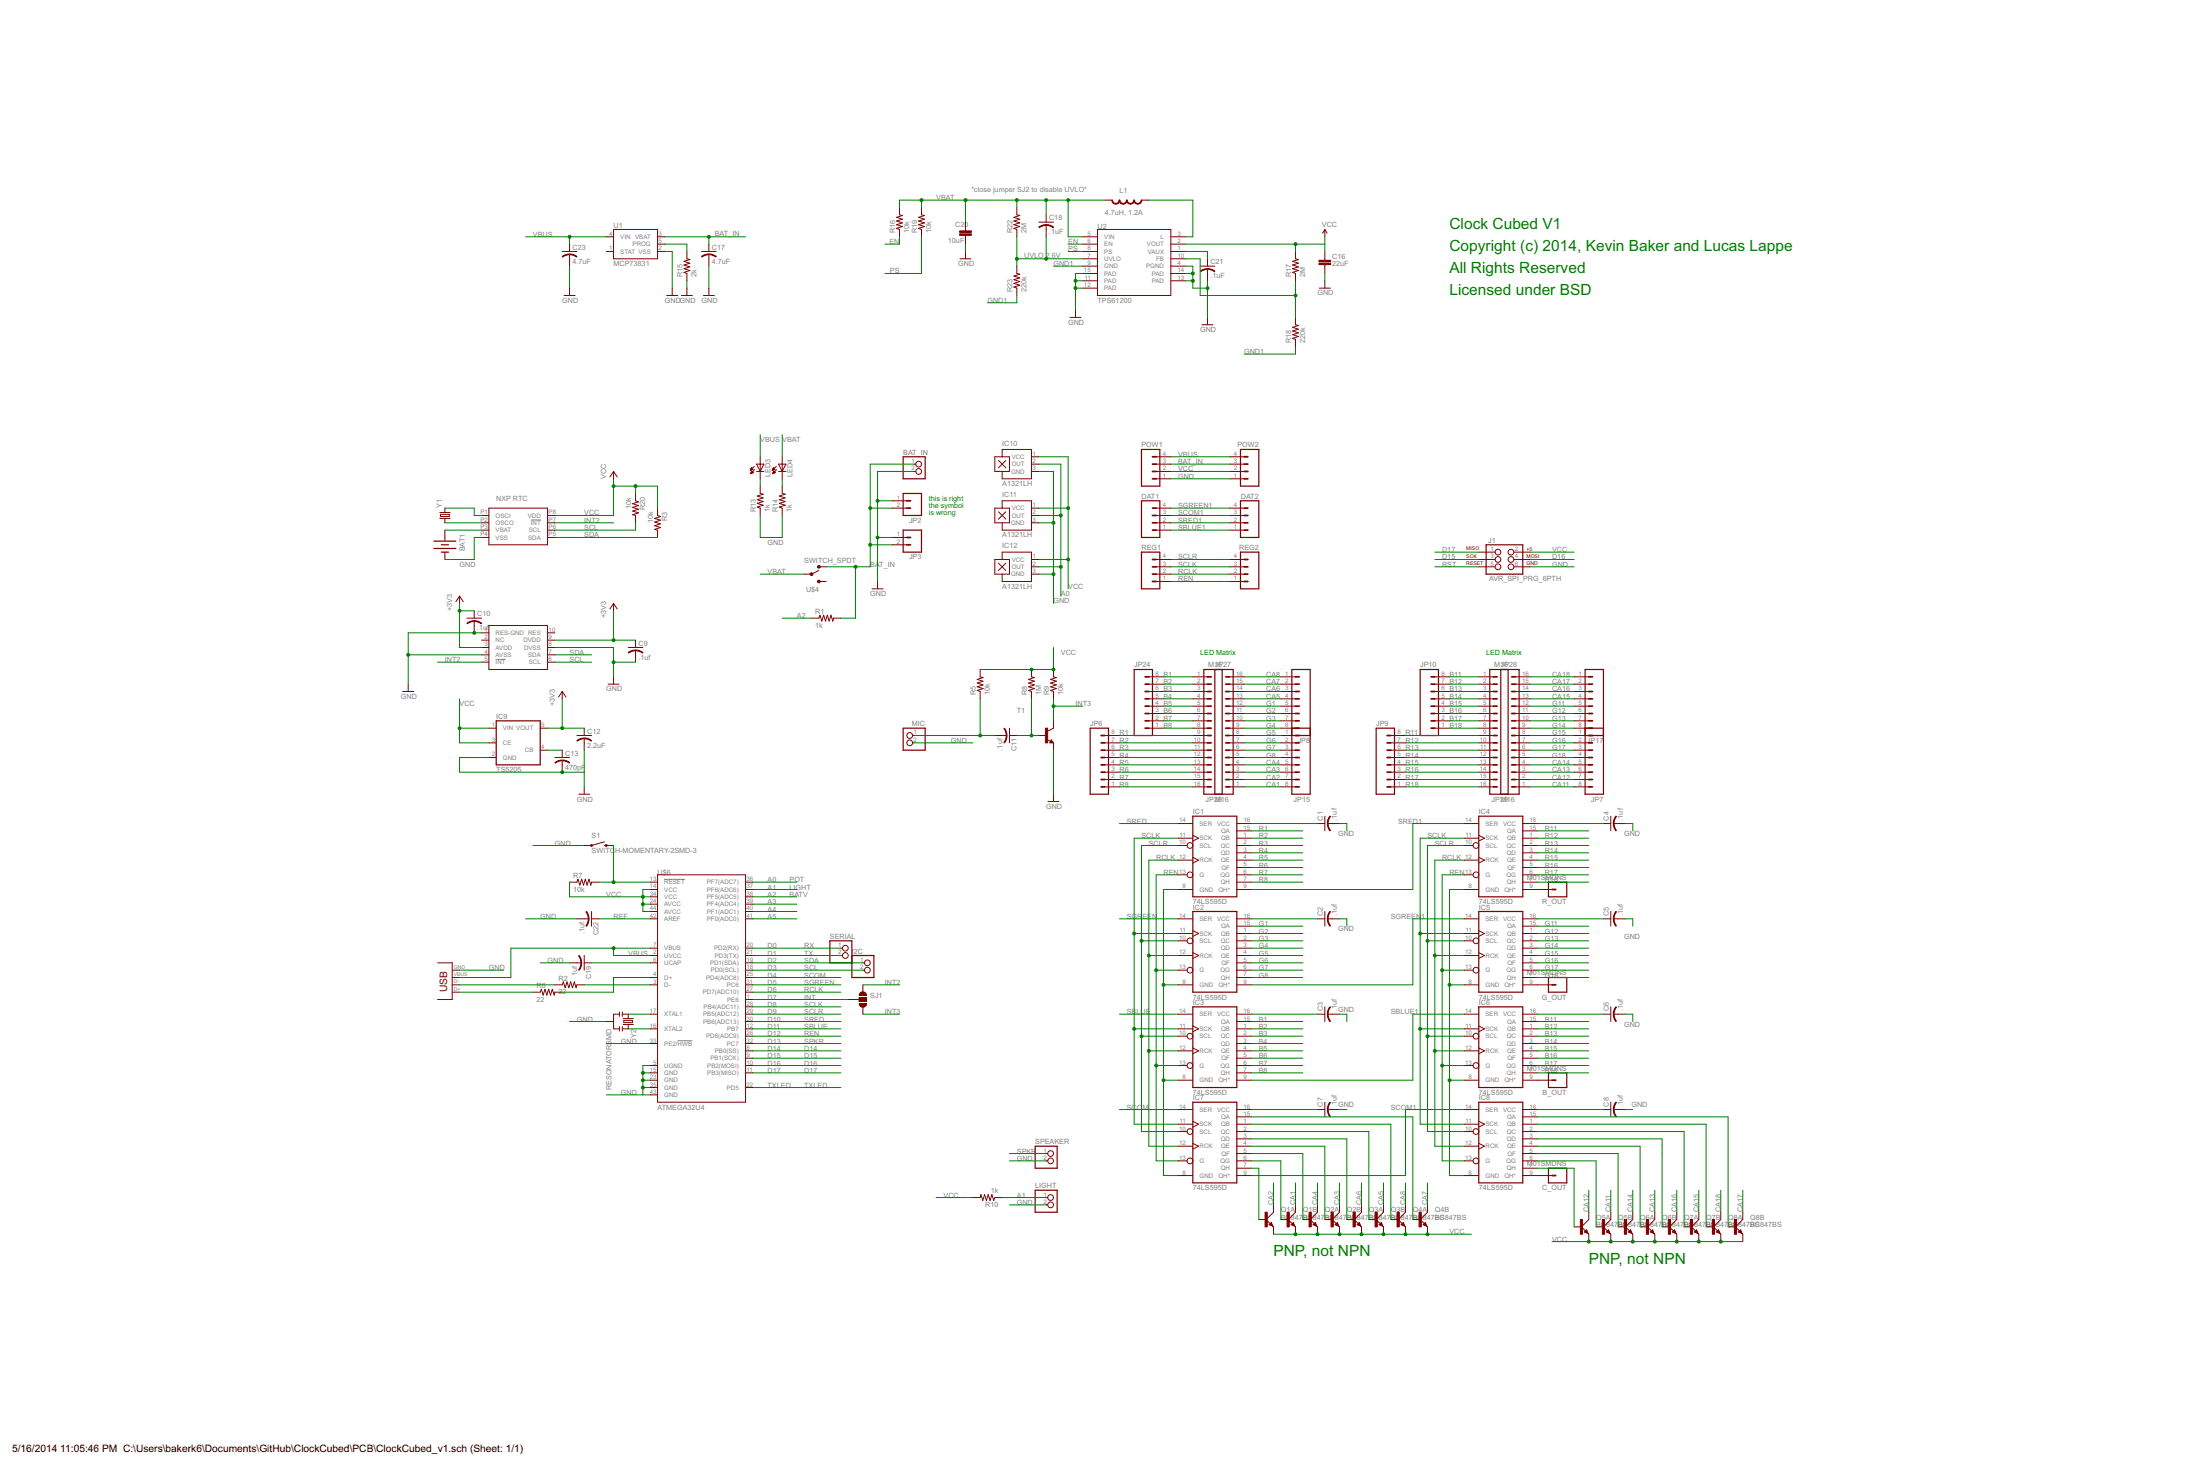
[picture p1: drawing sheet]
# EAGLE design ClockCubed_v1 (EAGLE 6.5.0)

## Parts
B_OUT  M01SMDNS  [1X01NS]
BAT1  BATTERY12MM  [BATTCON_12MM]
BAT_IN  PINHD-1X2  [1X02]
C1  .1uf  C-USC0603  [C0603]
C2  .1uf  C-USC0603  [C0603]
C3  .1uf  C-USC0603  [C0603]
C4  .1uf  C-USC0603  [C0603]
C5  .1uf  C-USC0603  [C0603]
C6  .1uf  C-USC0603  [C0603]
C7  .1uf  C-USC0603  [C0603]
C8  .1uf  C-USC0603  [C0603]
C9  .1uf  C-USC0603  [C0603]
C10  .1uf  C-USC0603  [C0603]
C11  .1uf  C-USC0603  [C0603]
C12  2.2uF  C-USC0603  [C0603]
C13  470pF  C-USC0603  [C0603]
C16  22uF  CAP0805  [0805]
C17  4.7uF  C-USC0603  [C0603]
C18  .1uF  C-USC0603  [C0603]
C19  1uf  C-USC0603  [C0603]
C20  10uF  CAP1206  [1206]
C21  .1uF  C-USC0603  [C0603]
C22  .1uf  C-USC0603  [C0603]
C23  4.7uF  C-USC0603  [C0603]
C_OUT  M01SMDNS  [1X01NS]
DAT1  M04PTH  [1X04]
DAT2  M04PTH  [1X04]
G_OUT  M01SMDNS  [1X01NS]
I2C  PINHD-1X2  [1X02]
IC1  74LS595D  [SO16]
IC2  74LS595D  [SO16]
IC3  74LS595D  [SO16]
IC4  74LS595D  [SO16]
IC5  74LS595D  [SO16]
IC6  74LS595D  [SO16]
IC7  74LS595D  [SO16]
IC8  74LS595D  [SO16]
IC9  TS5205  [SOT25]
IC10  A1321LH  [SOT23-W]
IC11  A1321LH  [SOT23-W]
IC12  A1321LH  [SOT23-W]
J1  AVR_SPI_PRG_6PTH  [2X3]
JP2  M02JST-PTH-2  [JST-2-PTH]
JP3  M02JST-PTH-2  [JST-2-PTH]
JP6  M08SMD-COMBO  [1X08_SMD_COMBINED]
JP7  M08SMD-COMBO  [1X08_SMD_COMBINED]
JP8  M08SMD-COMBO  [1X08_SMD_COMBINED]
JP9  M08SMD-COMBO  [1X08_SMD_COMBINED]
JP10  M08SMD-COMBO  [1X08_SMD_COMBINED]
JP15  M08SMD-COMBO  [1X08_SMD_COMBINED]
JP17  M08SMD-COMBO  [1X08_SMD_COMBINED]
JP24  M08SMD-COMBO  [1X08_SMD_COMBINED]
JP26  M16  [1X16_NS]
JP27  M16  [1X16_NS]
JP28  M16  [1X16_NS]
JP29  M16  [1X16_NS]
L1  4.7uH, 1.2A  INDUCTOR.  [CDRH2D09]
LED3  LEDCHIPLED_0805  [CHIPLED_0805]
LED4  LEDCHIPLED_0805  [CHIPLED_0805]
LIGHT  PINHD-1X2  [1X02]
MIC  PINHD-1X2  [1X02]
POW1  M04PTH  [1X04]
POW2  M04PTH  [1X04]
Q1  BC847BS  [SOT363_PHILIPS]
Q2  BC847BS  [SOT363_PHILIPS]
Q3  BC847BS  [SOT363_PHILIPS]
Q4  BC847BS  [SOT363_PHILIPS]
Q5  BC847BS  [SOT363_PHILIPS]
Q6  BC847BS  [SOT363_PHILIPS]
Q7  BC847BS  [SOT363_PHILIPS]
Q8  BC847BS  [SOT363_PHILIPS]
R1  1k  RESISTOR0603-RES  [0603-RES]
R2  22  RESISTOR0603-RES  [0603-RES]
R3  10k  RESISTOR0603-RES  [0603-RES]
R5  10k  RESISTOR0603-RES  [0603-RES]
R6  22  RESISTOR0603-RES  [0603-RES]
R7  10k  RESISTOR0603-RES  [0603-RES]
R8  1M  RESISTOR0603-RES  [0603-RES]
R9  10k  RESISTOR0603-RES  [0603-RES]
R10  1k  RESISTOR0603-RES  [0603-RES]
R13  1k  RESISTOR0603-RES  [0603-RES]
R14  1k  RESISTOR0603-RES  [0603-RES]
R15  2k  RESISTOR0603-RES  [0603-RES]
R16  10k  RESISTOR0603-RES  [0603-RES]
R17  2M  RESISTOR0603-RES  [0603-RES]
R18  220k  RESISTOR0603-RES  [0603-RES]
R19  10k  RESISTOR0603-RES  [0603-RES]
R20  10k  RESISTOR0603-RES  [0603-RES]
R22  2M  RESISTOR0603-RES  [0603-RES]
R23  220k  RESISTOR0603-RES  [0603-RES]
R_OUT  M01SMDNS  [1X01NS]
REG1  M04PTH  [1X04]
REG2  M04PTH  [1X04]
S1  SWITCH-MOMENTARY-2SMD-3  [TACTILE_SWITCH_SMD-3]
SERIAL  PINHD-1X2  [1X02]
SJ1  SOLDERJUMPER_2WAYS  [SJ_3]
SPEAKER  PINHD-1X2  [1X02]
T1  -NPN-SOT23-EBC  [SOT23-EBC]
U1  MCP73831  [SOT23-5]
U2  TPS61200  [QFN-10_PAD]
U$1  USB_MICROB  [USB-MICROB]
U$2  MMA7660FC  [DFN-10]
U$3  NXP-RTC  [HVSON8]
U$4  SWITCH_SPDT  [KPS-1290]
U$6  ATMEGA32U4  [TQFP44]
Y1  CRYSTAL5X2  [CRYSTAL-SMD-5X2]
Y2  RESONATORSMD  [RESONATOR-SMD]

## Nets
+3V3: C9.1 C10.1 C12.1 IC9.5(VOUT) U$2.3(AVDD) U$2.9(DVDD)
A0: IC10.2(OUT) IC11.2(OUT) IC12.2(OUT) U$6.36(PF7(ADC7))
A1: LIGHT.1 R10.1 U$6.37(PF6(ADC6))
A2: R1.1 U$6.38(PF5(ADC5))
A3: U$6.39(PF4(ADC4))
A4: U$6.40(PF1(ADC1))
A5: U$6.41(PF0(ADC0))
B1: IC3.15(QA) JP24.8 JP26.1
B2: IC3.1(QB) JP24.7 JP26.2
B3: IC3.2(QC) JP24.6 JP26.3
B4: IC3.3(QD) JP24.5 JP26.4
B5: IC3.4(QE) JP24.4 JP26.5
B6: IC3.5(QF) JP24.3 JP26.6
B7: IC3.6(QG) JP24.2 JP26.7
B8: IC3.7(QH) JP24.1 JP26.8
B11: IC6.15(QA) JP10.8 JP29.1
B12: IC6.1(QB) JP10.7 JP29.2
B13: IC6.2(QC) JP10.6 JP29.3
B14: IC6.3(QD) JP10.5 JP29.4
B15: IC6.4(QE) JP10.4 JP29.5
B16: IC6.5(QF) JP10.3 JP29.6
B17: IC6.6(QG) JP10.2 JP29.7
B18: IC6.7(QH) JP10.1 JP29.8
BAT_IN: BAT_IN.1 C17.1 JP2.2 JP3.2 POW1.3 POW2.3 R1.2 U1.3(VBAT) U$4.O
CA1: JP15.8 JP27.1 Q1.3(B:C)
CA2: JP15.7 JP27.2 Q1.6(A:C)
CA3: JP15.6 JP27.3 Q2.3(B:C)
CA4: JP15.5 JP27.4 Q2.6(A:C)
CA5: JP8.4 JP27.13 Q3.3(B:C)
CA6: JP8.3 JP27.14 Q3.6(A:C)
CA7: JP8.2 JP27.15 Q4.3(B:C)
CA8: JP8.1 JP27.16 Q4.6(A:C)
CA11: JP7.8 JP28.1 Q5.3(B:C)
CA12: JP7.7 JP28.2 Q5.6(A:C)
CA13: JP7.6 JP28.3 Q6.3(B:C)
CA14: JP7.5 JP28.4 Q6.6(A:C)
CA15: JP17.4 JP28.13 Q7.3(B:C)
CA16: JP17.3 JP28.14 Q7.6(A:C)
CA17: JP17.2 JP28.15 Q8.3(B:C)
CA18: JP17.1 JP28.16 Q8.6(A:C)
D14: U$6.8(PB0(SS))
D15: J1.3 U$6.9(PB1(SCK))
D16: J1.4 U$6.10(PB2(MOSI))
D17: J1.1 U$6.11(PB3(MISO))
D+: R6.1 U$1.P3
D-: R2.1 U$1.P2
EN: R16.1 U2.6(EN)
FB: R17.1 R18.2 U2.10(FB)
G1: IC2.15(QA) JP8.5 JP27.12
G2: IC2.1(QB) JP8.6 JP27.11
G3: IC2.2(QC) JP8.7 JP27.10
G4: IC2.3(QD) JP8.8 JP27.9
G5: IC2.4(QE) JP15.1 JP27.8
G6: IC2.5(QF) JP15.2 JP27.7
G7: IC2.6(QG) JP15.3 JP27.6
G8: IC2.7(QH) JP15.4 JP27.5
G11: IC5.15(QA) JP17.5 JP28.12
G12: IC5.1(QB) JP17.6 JP28.11
G13: IC5.2(QC) JP17.7 JP28.10
G14: IC5.3(QD) JP17.8 JP28.9
G15: IC5.4(QE) JP7.1 JP28.8
G16: IC5.5(QF) JP7.2 JP28.7
G17: IC5.6(QG) JP7.3 JP28.6
G18: IC5.7(QH) JP7.4 JP28.5
GND: BAT1.GND(-) BAT_IN.2 C1.2 C2.2 C3.2 C4.2 C5.2 C6.2 C7.2 C8.2 C9.2 C10.2 C12.2 C13.2 C16.2 C17.2 C19.2 C20.2 C21.2 C22.2 C23.2 IC1.8(GND) IC2.8(GND) IC3.8(GND) IC4.8(GND) IC5.8(GND) IC6.8(GND) IC7.8(GND) IC8.8(GND) IC9.2(GND) IC10.3(GND) IC11.3(GND) IC12.3(GND) J1.6 JP2.1 JP3.1 LIGHT.2 MIC.2 POW1.1 POW2.1 R13.1 R14.1 R15.1 S1.P$1 SPEAKER.2 T1.E U1.2(VSS) U2.4(PGND) U2.11(PAD) U2.12(PAD) U2.13(PAD) U2.14(PAD) U2.15(PAD) U$1.P4 U$1.P5 U$1.P$1 U$1.P$2 U$1.P$3 U$1.P$4 U$1.P$5 U$1.P$6 U$2.1(RES-GND) U$2.4(AVSS) U$2.8(DVSS) U$3.P4(VSS) U$6.5(UGND) U$6.15(GND) U$6.23(GND) U$6.33(PE2/!HWB) U$6.35(GND) U$6.43(GND) Y2.2
GND1: R18.1 R23.1 U2.9(GND)
INT: SJ1.2 U$6.1(PE6)
INT2: SJ1.1 U$2.5(!INT) U$3.P7(!INT)
INT3: R9.1 SJ1.3 T1.C
N$1: IC7.7(QH) Q1.2(A:B)
N$2: IC7.6(QG) Q1.5(B:B)
N$3: U$6.16(XTAL2) Y2.3
N$4: C13.1 IC9.4(CB)
N$5: C11.2 MIC.1 R5.1
N$6: IC8.7(QH) Q5.2(A:B)
N$7: IC7.5(QF) Q2.2(A:B)
N$8: IC7.4(QE) Q2.5(B:B)
N$9: IC7.3(QD) Q3.2(A:B)
N$10: IC8.6(QG) Q5.5(B:B)
N$11: R15.2 U1.5(PROG)
N$12: IC7.2(QC) Q3.5(B:B)
N$13: C11.1 R8.1 T1.B
N$14: IC7.1(QB) Q4.2(A:B)
N$15: C_OUT.1 IC8.9(QH*)
N$16: IC7.15(QA) Q4.5(B:B)
N$17: U$3.P1(OSCI) Y1.2
N$18: U$6.17(XTAL1) Y2.1
N$19: U$3.P2(OSCO) Y1.1
N$20: BAT1.PWR@1(+) U$3.P3(VBAT)
N$21: IC8.5(QF) Q6.2(A:B)
N$22: R6.2 U$6.4(D+)
N$23: R2.2 U$6.3(D-)
N$24: C19.1 U$6.6(UCAP)
N$25: B_OUT.1 IC6.9(QH*)
N$27: IC8.4(QE) Q6.5(B:B)
N$28: IC8.3(QD) Q7.2(A:B)
N$29: IC8.2(QC) Q7.5(B:B)
N$31: IC8.1(QB) Q8.2(A:B)
N$32: IC8.15(QA) Q8.5(B:B)
N$33: LED3.C R13.2
N$34: LED4.C R14.2
N$35: L1.P$1 U2.3(L)
N$36: C21.1 U2.1(VAUX)
N$37: G_OUT.1 IC5.9(QH*)
N$40: IC4.9(QH*) R_OUT.1
PS: R19.1 U2.8(PS)
R1: IC1.15(QA) JP6.8 JP26.9
R2: IC1.1(QB) JP6.7 JP26.10
R3: IC1.2(QC) JP6.6 JP26.11
R4: IC1.3(QD) JP6.5 JP26.12
R5: IC1.4(QE) JP6.4 JP26.13
R6: IC1.5(QF) JP6.3 JP26.14
R7: IC1.6(QG) JP6.2 JP26.15
R8: IC1.7(QH) JP6.1 JP26.16
R11: IC4.15(QA) JP9.8 JP29.9
R12: IC4.1(QB) JP9.7 JP29.10
R13: IC4.2(QC) JP9.6 JP29.11
R14: IC4.3(QD) JP9.5 JP29.12
R15: IC4.4(QE) JP9.4 JP29.13
R16: IC4.5(QF) JP9.3 JP29.14
R17: IC4.6(QG) JP9.2 JP29.15
R18: IC4.7(QH) JP9.1 JP29.16
RCLK: IC1.12(RCK) IC2.12(RCK) IC3.12(RCK) IC4.12(RCK) IC5.12(RCK) IC6.12(RCK) IC7.12(RCK) IC8.12(RCK) REG1.2 REG2.2 U$6.27(PD7(ADC10))
REF: C22.1 U$6.42(AREF)
REN: IC1.13(G) IC2.13(G) IC3.13(G) IC4.13(G) IC5.13(G) IC6.13(G) IC7.13(G) IC8.13(G) REG1.1 REG2.1 U$6.26(PD6(ADC9))
RST: J1.5 R7.2 S1.P$2 U$6.13(!RESET)
RX: SERIAL.1 U$6.20(PD2(RX))
SBLUE: IC3.14(SER) U$6.12(PB7)
SBLUE1: DAT1.1 DAT2.1 IC3.9(QH*) IC6.14(SER)
SCL: I2C.2 R20.2 U$2.6(SCL) U$3.P6(SCL) U$6.18(PD0(SCL))
SCLK: IC1.11(SCK) IC2.11(SCK) IC3.11(SCK) IC4.11(SCK) IC5.11(SCK) IC6.11(SCK) IC7.11(SCK) IC8.11(SCK) REG1.3 REG2.3 U$6.28(PB4(ADC11))
SCLR: IC1.10(SCL) IC2.10(SCL) IC3.10(SCL) IC4.10(SCL) IC5.10(SCL) IC6.10(SCL) IC7.10(SCL) IC8.10(SCL) REG1.4 REG2.4 U$6.29(PB5(ADC12))
SCOM: IC7.14(SER) U$6.25(PD4(ADC8))
SCOM1: DAT1.3 DAT2.3 IC7.9(QH*) IC8.14(SER)
SDA: I2C.1 R3.2 U$2.7(SDA) U$3.P5(SDA) U$6.19(PD1(SDA))
SGREEN: IC2.14(SER) U$6.31(PC6)
SGREEN1: DAT1.4 DAT2.4 IC2.9(QH*) IC5.14(SER)
SPKR: SPEAKER.1 U$6.32(PC7)
SRED: IC1.14(SER) U$6.30(PB6(ADC13))
SRED1: DAT1.2 DAT2.2 IC1.9(QH*) IC4.14(SER)
TX: SERIAL.2 U$6.21(PD3(TX))
TXLED: U$6.22(PD5)
UVLO: C18.2 R22.1 R23.2 U2.7(UVLO)
VBAT: C18.1 C20.1 L1.P$2 LED4.A R16.2 R19.2 R22.2 U2.5(VIN) U$4.P
VBUS: C23.1 LED3.A POW1.4 POW2.4 U1.4(VIN) U$1.P1 U$6.2(UVCC) U$6.7(VBUS)
VCC: C1.1 C2.1 C3.1 C4.1 C5.1 C6.1 C7.1 C8.1 C16.1 IC1.16(VCC) IC2.16(VCC) IC3.16(VCC) IC4.16(VCC) IC5.16(VCC) IC6.16(VCC) IC7.16(VCC) IC8.16(VCC) IC9.1(VIN) IC9.3(CE) IC10.1(VCC) IC11.1(VCC) IC12.1(VCC) J1.2 POW1.2 POW2.2 Q1.1(A:E) Q1.4(B:E) Q2.1(A:E) Q2.4(B:E) Q3.1(A:E) Q3.4(B:E) Q4.1(A:E) Q4.4(B:E) Q5.1(A:E) Q5.4(B:E) Q6.1(A:E) Q6.4(B:E) Q7.1(A:E) Q7.4(B:E) Q8.1(A:E) Q8.4(B:E) R3.1 R5.2 R7.1 R8.2 R9.2 R10.2 R17.2 R20.1 U2.2(VOUT) U$3.P8(VDD) U$6.14(VCC) U$6.24(AVCC) U$6.34(VCC) U$6.44(AVCC)
Unconnected: U1.1(STAT) U$2.2(NC) U$2.10(RES) U$4.S

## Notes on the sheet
- *close jumper SJ2 to disable UVLO*
- Clock Cubed V1
- Copyright (c) 2014, Kevin Baker and Lucas Lappe
- UVLO 2.6V
- All Rights Reserved
- Licensed under BSD
- this is right
- the symbol
- is wrong
- LED Matrix | LED Matrix
- POT
- LIGHT
- BATV
- D0
- D1
- D2
- D3
- D4
- D5
- D6
- D7
- D8
- D9
- D10
- D11
- D12
- D13
- D14
- D15
- D16
- D17
- TXLED
- PNP, not NPN
- PNP, not NPN

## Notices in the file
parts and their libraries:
SparkFun-Connectors: Licensing: CC v3.0 Share-Alike You are welcome to use this library for commercial purposes.
